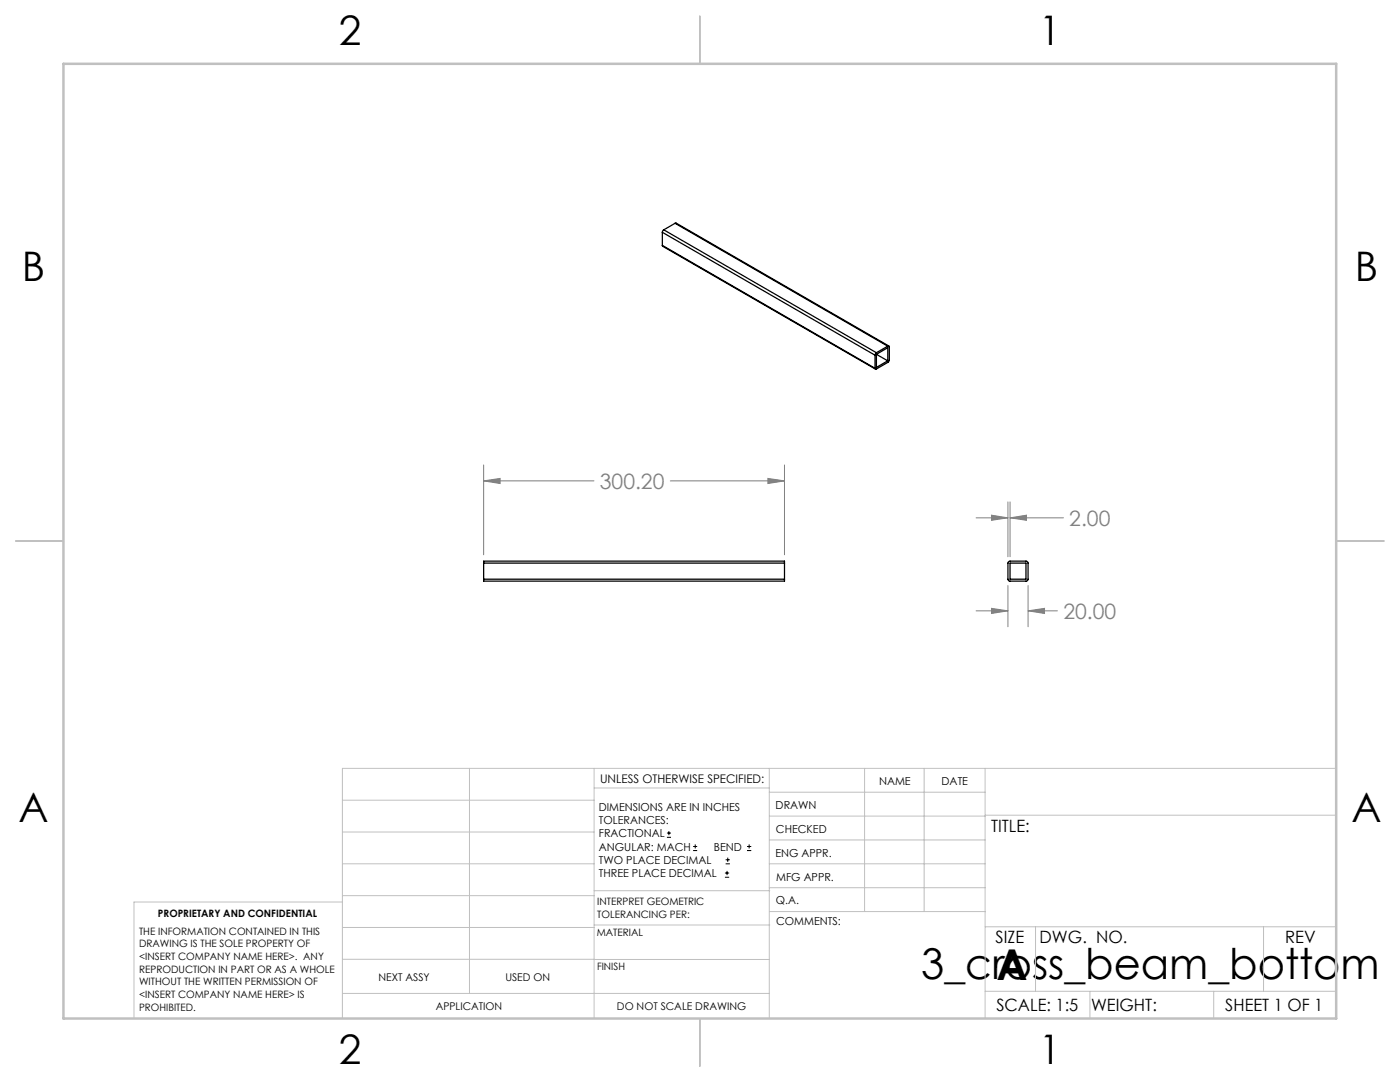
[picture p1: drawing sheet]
<svg xmlns="http://www.w3.org/2000/svg" width="279mm" height="216mm" viewBox="0 0 279 216" stroke-linecap="round" stroke-linejoin="round" font-family="sans-serif">
<g fill="none" stroke="#000" stroke-width=".25">
<path d="M132.2 49l.1 .1 42.4 24.6M132.2 46.4l42.4 24.5M132.2 49l42.4 24.5M132.2 46.4v2.6M132.5 45.9l-.3 .5M132.5 45.9l42.4 24.5M134.7 44.6l.2-.1 42.5 24.5M134.7 44.6l-2.2 1.3M134.7 44.6l42.5 24.5M174.6 70.9v2.6M174.9 70.4l-.3 .5M174.9 70.7v2.6l2.3-1.3"/>
<path d="M174.9 70.7l2.3-1.3v2.6M174.9 70.7l2.3 1.3M177.2 69.1l.2-.1 .1 .2v2.6l-.2 .4-2.4 1.5-.3-.2M177.2 69.1l-2.3 1.3M96.5 112.4v-.4h60.1v.4M96.5 115.6v.4h60.1v-.4M96.5 112.4h60.1M96.5 115.6h60.1M96.5 112.4v3.2M156.6 112.4v3.2M201.3 112.1l.2-.1h3.4l.2 .1 .1 3.5-.3 .4h-3.5l-.2-.2v-3.4zM201.6 112.4h3.2v3.2h-3.2z"/>
</g>
<g fill="none" stroke="#000" stroke-width=".2">
<path d="M133.1 167.1h.8M133.1 166.2h.8M133.5 165.8v.9M138.3 169.7h.8M138.3 168.9h.8M138.7 168.5v.8M144.7 175h.8M144.7 174.2h.8M144.8 172.4h.9M144.8 171.6h.9M145.1 173.8v.8M145.2 171.1v.9"/>
<path d="M149.1 169.7h.8M149.1 168.9h.8M149.5 168.5v.8"/>
</g>
<g fill="none" stroke="#808080" stroke-width=".2">
<path d="M96.5 96l3.3-.5v1zM96.5 92.8v17.9M96.5 96h22M133.8 96h22.8M153.2 95.5l3.4 .5-3.4 .5zM156.6 92.8v17.9M194.8 103.3h6.4M197.9 102.8l3.3 .5-3.3 .5zM201.2 100.2v10.9M201.2 116.8v8.3M201.6 103.3l3.3-.5v1zM201.6 100.2v10.9"/>
<path d="M201.6 103.3h10.6M205.2 116.8v8.3M194.8 121.9h6.4M197.9 121.4l3.3 .5-3.3 .5zM205.2 121.9l3.3-.5v1zM205.2 121.9h5.8"/>
</g>
<g fill="none" stroke="#c0c0c0" stroke-width=".2">
<path d="M68.3 159.7h50.3M93.7 153.3v44.9M118.6 153.3v49.9M118.6 157.2h34.9M153.5 153.3v49.9M153.5 158.1h43.1M172.5 153.3v28.6M184.4 153.3v28.6M196.6 153.3v49.9M266.7 153.3h-198.4v49.9M68.3 178.7h50.3M68.3 172.4h50.3"/>
<path d="M68.3 166h50.3M68.3 180h-41.6v23.2M118.6 177.7h35M153.5 167.6h43.1M153.5 162.8h43.1M153.5 172.4h43.1M153.5 177.1h43.1M196.6 162.7h70.1M68.3 198.2h85.2M68.3 191.4l85.2 .1M68.3 185.1h50.3M118.6 184.6h35"/>
<path d="M153.6 181.9h43M196.6 197.8h70.1M196.6 184.9h70.1M206.7 184.9v12.9M217.5 197.8v5.4M242.2 197.8v5.4M252.2 184.9v12.9"/>
</g>
<path d="M139.7 3.2v9.5M3.1 107.9h9.6M266.7 107.9h9.5M139.7 203.2v9.6" fill="none" stroke="#c0c0c0" stroke-width=".25"/>
<path d="M12.7 12.7h254v190.5h-254z" fill="none" stroke="#c0c0c0" stroke-width=".5"/>
<path d="M96.5 96l3.3-.5v1zM153.2 95.5l3.4 .5-3.4 .5zM201.6 103.3l3.3-.5v1zM197.9 102.8l3.3 .5-3.3 .5zM205.2 121.9l3.3-.5v1zM197.9 121.4l3.3 .5-3.3 .5z" fill="#808080"/>
<g font-size="8.5">
<text x="183.9" y="195.4">3_cross_beam_bottom</text>
<text x="198.9" y="195.5">A</text>
</g>
<g font-size="8.1">
<text x="67.6" y="8.9">2</text>
<text x="207.3" y="8.9">1</text>
<text x="4.4" y="56.1">B</text>
<text x="270.4" y="56.1">B</text>
<text x="3.7" y="164.1">A</text>
<text x="269.7" y="164.1">A</text>
<text x="67.6" y="212.4">2</text>
<text x="207.3" y="212.4">1</text>
</g>
<g font-size="4.2" fill="#808080">
<text x="119.7" y="97.6">300.20</text>
<text x="213.4" y="104.9">2.00</text>
<text x="212.2" y="123.5">20.00</text>
</g>
<g font-size="3.4">
<text x="197.8" y="166">TITLE:</text>
<text x="198.7" y="188.1">SIZE</text>
<text x="207.5" y="188.1">DWG. NO.</text>
<text x="256.5" y="188.2">REV</text>
<text x="198.8" y="201.7">SCALE: 1:5</text>
<text x="217.7" y="201.8">WEIGHT:</text>
<text x="244.5" y="201.7">SHEET 1 OF 1</text>
</g>
<text font-size="2.4" x="119.8" y="156.2">UNLESS OTHERWISE SPECIFIED:</text>
<g font-size="2.2">
<text x="119.5" y="161.8">DIMENSIONS ARE IN INCHES</text>
<text x="154.8" y="161.4">DRAWN</text>
<text x="175.4" y="156.6">NAME</text>
<text x="187.9" y="156.7">DATE</text>
<text x="119.5" y="164.4">TOLERANCES:</text>
<text x="119.5" y="167.1">FRACTIONAL</text>
<text x="154.9" y="166.3">CHECKED</text>
<text x="119.5" y="169.7">ANGULAR: MACH</text>
<text x="119.5" y="172.4">TWO PLACE DECIMAL</text>
<text x="142.5" y="169.7">BEND</text>
<text x="154.8" y="170.9">ENG APPR.</text>
<text x="119.5" y="175">THREE PLACE DECIMAL</text>
<text x="154.9" y="175.7">MFG APPR.</text>
<text x="154.9" y="180.4">Q.A.</text>
<text x="154.9" y="184.6">COMMENTS:</text>
</g>
<g font-size="2.1">
<text x="75.5" y="195.7">NEXT ASSY</text>
<text x="100.9" y="195.7">USED ON</text>
<text x="86.9" y="201.5">APPLICATION</text>
<text x="123.1" y="201.6">DO NOT SCALE DRAWING</text>
</g>
<g font-size="2">
<text x="31.5" y="182.9">PROPRIETARY AND CONFIDENTIAL</text>
<text x="119.2" y="180.6">INTERPRET GEOMETRIC</text>
<text x="119.2" y="183.1">TOLERANCING PER:</text>
<text x="27.8" y="186.5">THE INFORMATION CONTAINED IN THIS</text>
<text x="27.8" y="189">DRAWING IS THE SOLE PROPERTY OF</text>
<text x="27.8" y="191.6">&lt;INSERT COMPANY NAME HERE&gt;. ANY</text>
<text x="119.1" y="186.7">MATERIAL</text>
<text x="27.8" y="194.1">REPRODUCTION IN PART OR AS A WHOLE</text>
<text x="27.8" y="196.6">WITHOUT THE WRITTEN PERMISSION OF</text>
<text x="119.1" y="193.5">FINISH</text>
<text x="27.8" y="199.1">&lt;INSERT COMPANY NAME HERE&gt; IS</text>
<text x="27.8" y="201.7">PROHIBITED.</text>
</g>
</svg>
